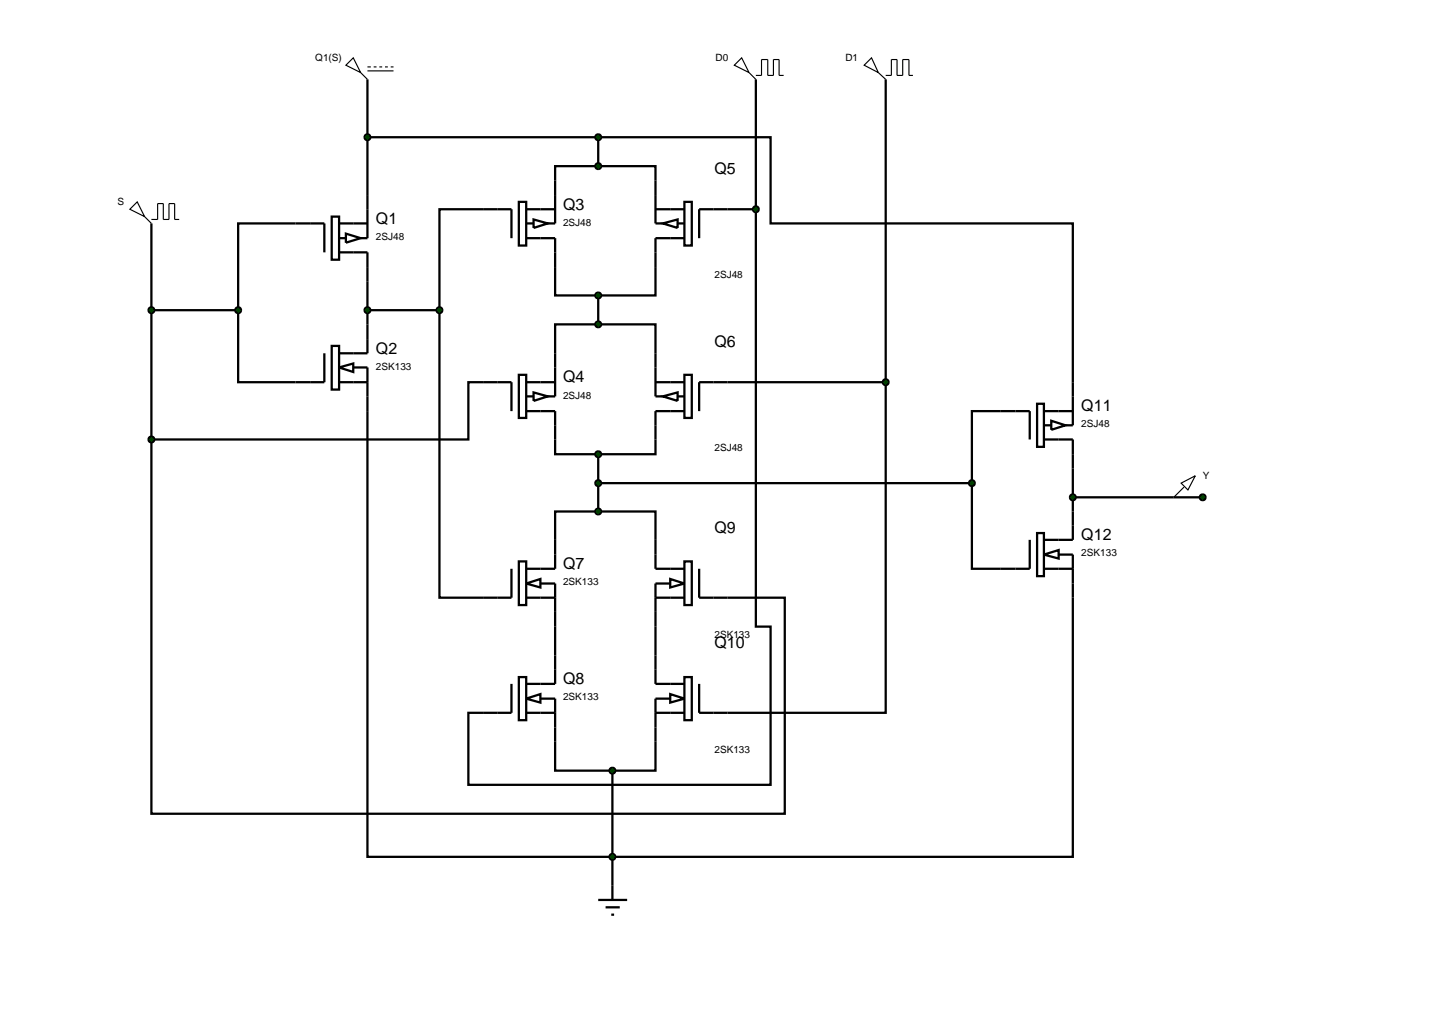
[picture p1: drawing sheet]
<svg xmlns="http://www.w3.org/2000/svg" width="257mm" height="180mm" viewBox="0 0 257 180" stroke-linecap="round" stroke-linejoin="round" font-family="sans-serif">
<g fill="none" stroke="#000" stroke-width=".4">
<path d="M64.8 14v28h-1.2M133.3 14v22.9M156.2 14v53.4M26.7 39.4v38.1M58.5 38.2h1.3v7.6h-1.3zM59.8 39.4h5M64.8 24.2h40.7M85.2 36.9h-7.7v17.8M105.5 29.3h-7.6v2.5M105.5 29.3h10.1v2.5M105.5 24.2h30.4v15.2h53.3v28M105.5 24.2v5.1"/>
<path d="M128.3 36.9h5M133.3 36.9v73.6h2.6v27.9h-53.3v-12.7h2.6M26.7 54.7h15.3M42 54.7v12.7h15.2v-5.1M57.2 44.5v-5.1h-15.2v15.3M59.8 44.5h5v17.8h-5M59.8 42h1.2M61 41.2l2.6 .8-2.6 .8zM64.8 54.7h12.7M77.5 54.7v50.7h7.7M97.9 47.1v5h7.6M105.5 57.2h10.1v5.1"/>
<path d="M105.5 57.2h-7.6v5.1M105.5 52.1v5.1M115.6 47.1v5h-10.1M26.7 77.5v66h111.7v-38.1h-10.1M58.5 61h1.3v7.7h-1.3zM59.8 64.8l2.5-.7v1.5zM59.8 67.4h5M62.3 64.8h2.5v86.3h124.4v-45.7M85.2 67.4h-2.6v10.1h-55.9M97.9 77.5v2.6h7.6M115.6 77.5v2.6h-10.1M128.3 67.4h27.9"/>
<path d="M156.2 67.4v58.3h-27.9M176.5 72.5h-5.1v12.7M105.5 90.2h-7.6v5M105.5 90.2h10.1v5M105.5 80.1v10.1M105.5 85.2h65.9M171.4 85.2v15.1h5.1M189.2 82.6v7.6M189.2 87.7h22.9M97.9 110.5v5.1M115.6 110.5v5.1M97.9 130.8v5.1h10.1"/>
<path d="M108 135.9v20.3M115.6 130.8v5.1h-7.6"/>
</g>
<path d="M24.2 35.6l1.3 2.6-2.6-1.3zM25.5 38.2l1.2 1.2M26.7 38.7h1.1v-2.8h1v2.8h1v-2.8h1v2.8h.8" fill="none" stroke="#000" stroke-width=".2"/>
<path d="M41.6 54.4l.4-.2-.5 .5zM42 54.2l.3 .1 .2 .4zM42 55.2l.5-.5-.2 .4zM41.5 54.7l.5 .5-.4-.2z" fill="#004000" stroke="#000" stroke-width=".4"/>
<path d="M41.5 54.7l.5-.5 .5 .5-.5 .5z" fill="#004000"/>
<g fill="none" stroke="#000" stroke-width=".2">
<path d="M61 11.5l1.3-1.3 1.3 2.6zM63.6 12.8l1.2 1.2M64.8 11.8h.6M64.8 12.5h4.6M65.9 11.8h.5M66.9 11.8h.5M67.9 11.8h.5M68.9 11.8h.5M129.5 11.5l1.3-1.3 1.3 2.6zM132.1 12.8l1.2 1.2M133.3 13.3h1v-2.8h1.1v2.8h1v-2.8h1v2.8h.8M152.4 11.5l1.3-1.3 1.2 2.6z"/>
<path d="M154.9 12.8l1.3 1.2M156.2 13.3h1v-2.8h1v2.8h1v-2.8h1.1v2.8h.7"/>
</g>
<g fill="none" stroke="#000" stroke-width=".4">
<path d="M85.2 36.9h5v5.1M91.5 35.6h1.3v7.7h-1.3zM92.8 36.9h5.1M92.8 39.4h1.3M94.1 38.7l2.5 .7-2.5 .8zM97.9 31.8v7.6h-1.3M115.6 36.9h5.1M115.6 31.8v7.6h1.3M116.9 39.4l2.6-.7v1.5zM119.5 39.4h1.2M120.7 35.6h1.3v7.7h-1.3zM128.3 36.9h-5v5.1"/>
<path d="M92.8 42h5.1v5.1M120.7 42h-5.1v5.1M85.2 67.4h5v5.1M91.5 66.1h1.3v7.6h-1.3zM92.8 72.5h5.1v5M92.8 67.4h5.1M92.8 69.9h1.3M94.1 69.2l2.5 .7-2.5 .8zM97.9 62.3v7.6h-1.3M115.6 67.4h5.1M115.6 62.3v7.6h1.3M116.9 69.9l2.6-.7v1.5z"/>
<path d="M119.5 69.9h1.2M120.7 66.1h1.3v7.6h-1.3zM120.7 72.5h-5.1v5M128.3 67.4h-5v5.1"/>
</g>
<g fill="#004000" stroke="#000" stroke-width=".4">
<path d="M105.2 51.7l.3-.1-.5 .5zM105.5 51.6l.3 .1 .2 .4zM106 52.1l-.2 .4-.3 .1zM105 52.1l.5 .5-.4-.2z"/>
<path d="M105.2 56.8l.3-.1-.5 .5zM105.5 56.7l.3 .1 .2 .4zM106 57.2l-.2 .4-.3 .1zM105 57.2l.5 .5-.4-.2z"/>
<path d="M105.2 28.9l.3-.1-.5 .5zM105.5 28.8l.3 .1 .2 .4zM106 29.3l-.2 .4-.3 .1zM105 29.3l.5 .5-.4-.2z"/>
<path d="M64.4 23.9l.4-.2-.5 .5zM64.8 23.7l.4 .2 .1 .3zM65.3 24.2l-.1 .3-.4 .2zM64.3 24.2l.5 .5-.4-.2z"/>
<path d="M64.4 54.4l.4-.2-.5 .5zM64.8 54.2l.4 .2 .1 .3zM64.8 55.2l.5-.5-.1 .3zM64.3 54.7l.5 .5-.4-.2z"/>
<path d="M26.3 54.4l.4-.2-.5 .5zM26.7 54.2l.4 .2 .1 .3zM26.7 55.2l.5-.5-.1 .3zM26.2 54.7l.5 .5-.4-.2z"/>
</g>
<g fill="#004000">
<path d="M105.5 51.6l.5 .5-.5 .5-.5-.5z"/>
<path d="M105.5 56.7l.5 .5-.5 .5-.5-.5z"/>
<path d="M105 29.3l.5-.5 .5 .5-.5 .5z"/>
<path d="M64.3 24.2l.5-.5 .5 .5-.5 .5z"/>
<path d="M64.3 54.7l.5-.5 .5 .5-.5 .5z"/>
<path d="M26.2 54.7l.5-.5 .5 .5-.5 .5z"/>
</g>
<g fill="none" stroke="#000" stroke-width=".4">
<path d="M91.5 99h1.3v7.7h-1.3zM97.9 95.2v5.1h-5.1M115.6 95.2v5.1h5.1M120.7 99h1.3v7.7h-1.3zM90.2 100.3v5.1h-5M91.5 119.4h1.3v7.6h-1.3zM92.8 102.9l2.5-.8v1.5zM92.8 105.4h5.1M95.3 102.9h2.6v7.6M97.9 115.6v5h-5.1M115.6 105.4h5.1M115.6 115.6v5h5.1"/>
<path d="M118.2 102.1l2.5 .8-2.5 .7zM118.2 102.9h-2.6v7.6M120.7 119.4h1.3v7.6h-1.3zM123.3 100.3v5.1h5M90.2 120.6v5.1h-5M92.8 123.2l2.5-.8v1.5zM92.8 125.7h5.1M95.3 123.2h2.6v7.6M115.6 125.7h5.1M118.2 122.4l2.5 .8-2.5 .7zM118.2 123.2h-2.6v7.6M123.3 120.6v5.1h5"/>
</g>
<g fill="#004000" stroke="#000" stroke-width=".4">
<path d="M105.2 89.8l.3-.1-.5 .5zM105.5 89.7l.3 .1 .2 .4zM106 90.2l-.2 .4-.3 .1zM105 90.2l.5 .5-.3-.1z"/>
<path d="M105.1 79.8l.4-.2-.5 .5zM105.5 79.6l.3 .1 .2 .4zM106 80.1l-.2 .4-.3 .1zM105 80.1l.5 .5-.4-.2z"/>
<path d="M77.1 54.4l.4-.2-.5 .5zM77.5 54.2l.4 .2 .1 .3zM77.5 55.2l.5-.5-.1 .3zM77 54.7l.5 .5-.4-.2z"/>
<path d="M133 36.5l.3-.1-.5 .5zM133.3 36.4l.3 .1 .2 .4zM133.3 37.4l.5-.5-.1 .3zM132.8 36.9l.5 .5-.4-.2z"/>
<path d="M26.3 77.2l.4-.2-.5 .5zM26.7 77l.4 .2 .1 .3zM26.7 78l.5-.5-.1 .3zM26.2 77.5l.5 .5-.4-.2z"/>
<path d="M155.8 67.1l.4-.2-.5 .5zM156.2 66.9l.4 .2 .1 .3zM156.7 67.4l-.1 .3-.4 .2zM155.7 67.4l.5 .5-.3-.1z"/>
<path d="M105.2 84.8l.3-.1-.5 .5zM105.5 84.7l.3 .1 .2 .4zM106 85.2l-.2 .4-.3 .1zM105 85.2l.5 .5-.4-.2z"/>
</g>
<g fill="#004000">
<path d="M105 90.2l.5-.5 .5 .5-.5 .5z"/>
<path d="M105 80.1l.5-.5 .5 .5-.5 .5z"/>
<path d="M77 54.7l.5-.5 .5 .5-.5 .5z"/>
<path d="M133.3 36.4l.5 .5-.5 .5-.5-.5z"/>
<path d="M26.2 77.5l.5-.5 .5 .5-.5 .5z"/>
<path d="M155.7 67.4l.5-.5 .5 .5-.5 .5z"/>
<path d="M105.5 84.7l.5 .5-.5 .5-.5-.5z"/>
</g>
<path d="M105.5 158.7h5.1M106.8 160h2.5M108 156.2v2.5M107.8 161.3h.5" fill="none" stroke="#000" stroke-width=".4"/>
<g fill="#004000" stroke="#000" stroke-width=".4">
<path d="M107.6 135.6l.4-.2-.5 .5zM108 135.4l.3 .1 .2 .4zM108.5 135.9l-.1 .3-.4 .2zM107.5 135.9l.5 .5-.3-.1z"/>
<path d="M107.6 150.8l.4-.2-.5 .5zM108 150.6l.4 .2 .1 .3zM108.5 151.1l-.2 .4-.3 .1zM107.5 151.1l.5 .5-.3-.1z"/>
</g>
<g fill="#004000">
<path d="M107.5 135.9l.5-.5 .5 .5-.5 .5z"/>
<path d="M107.5 151.1l.5-.5 .5 .5-.5 .5z"/>
</g>
<g fill="none" stroke="#000" stroke-width=".4">
<path d="M176.5 72.5h5.1v5M182.9 71.2h1.2v7.6h-1.2zM184.1 72.5h5.1M184.1 77.5h5.1v5.1M184.1 75h1.3M185.4 74.2l2.5 .8-2.5 .8zM189.2 67.4v7.6h-1.3M181.6 95.2v5.1h-5.1M182.9 94h1.2v7.6h-1.2zM184.1 97.8l2.6-.8v1.5zM186.7 97.8h2.5v7.6M189.2 90.2v5h-5.1"/>
<path d="M184.1 100.3h5.1"/>
</g>
<g fill="#004000" stroke="#000" stroke-width=".4">
<path d="M188.8 87.4l.4-.2-.5 .5zM189.2 87.2l.4 .2 .1 .3zM189.7 87.7l-.1 .3-.4 .2zM188.7 87.7l.5 .5-.4-.2z"/>
<path d="M171.1 84.8l.3-.1-.5 .5zM171.4 84.7l.3 .1 .2 .4zM171.4 85.7l.5-.5-.2 .4zM170.9 85.2l.5 .5-.4-.2z"/>
<path d="M105.2 23.8l.3-.1-.5 .5zM105.5 23.7l.3 .1 .2 .4zM106 24.2l-.2 .4-.3 .1zM105 24.2l.5 .5-.4-.2z"/>
<path d="M211.7 87.4l.4-.2-.5 .5zM212.1 87.2l.3 .1 .2 .4zM212.6 87.7l-.1 .3-.4 .2zM211.6 87.7l.5 .5-.4-.2z"/>
</g>
<g fill="#004000">
<path d="M188.7 87.7l.5-.5 .5 .5-.5 .5z"/>
<path d="M171.4 84.7l.5 .5-.5 .5-.5-.5z"/>
<path d="M105 24.2l.5-.5 .5 .5-.5 .5z"/>
<path d="M211.6 87.7l.5-.5 .5 .5-.5 .5z"/>
</g>
<path d="M208.3 85.2l2.5-1.3-1.3 2.5zM208.8 85.9l-1.8 1.8" fill="none" stroke="#000" stroke-width=".2"/>
<g font-size="2.8">
<text x="126" y="30.7">Q5</text>
<text x="66.3" y="39.5">Q1</text>
<text x="99.3" y="37">Q3</text>
<text x="66.3" y="62.4">Q2</text>
<text x="126" y="61.2">Q6</text>
<text x="99.3" y="67.4">Q4</text>
<text x="190.7" y="72.5">Q11</text>
<text x="126" y="94.1">Q9</text>
<text x="190.7" y="95.3">Q12</text>
<text x="99.3" y="100.4">Q7</text>
<text x="126" y="114.4">Q10</text>
<text x="99.3" y="120.7">Q8</text>
</g>
<g font-size="1.8">
<text x="55.6" y="10.8">Q1(S)</text>
<text x="126.2" y="10.8">D0</text>
<text x="149.1" y="10.8">D1</text>
<text x="20.7" y="36.2">S</text>
<text x="99.3" y="39.8">2SJ48</text>
<text x="66.3" y="42.3">2SJ48</text>
<text x="126" y="49.1">2SJ48</text>
<text x="66.3" y="65.2">2SK133</text>
<text x="99.3" y="70.3">2SJ48</text>
<text x="190.7" y="75.3">2SJ48</text>
<text x="126" y="79.6">2SJ48</text>
<text x="212.1" y="84.5">Y</text>
<text x="190.7" y="98.1">2SK133</text>
<text x="99.3" y="103.2">2SK133</text>
<text x="126" y="112.5">2SK133</text>
<text x="99.3" y="123.5">2SK133</text>
<text x="126" y="132.8">2SK133</text>
</g>
</svg>
